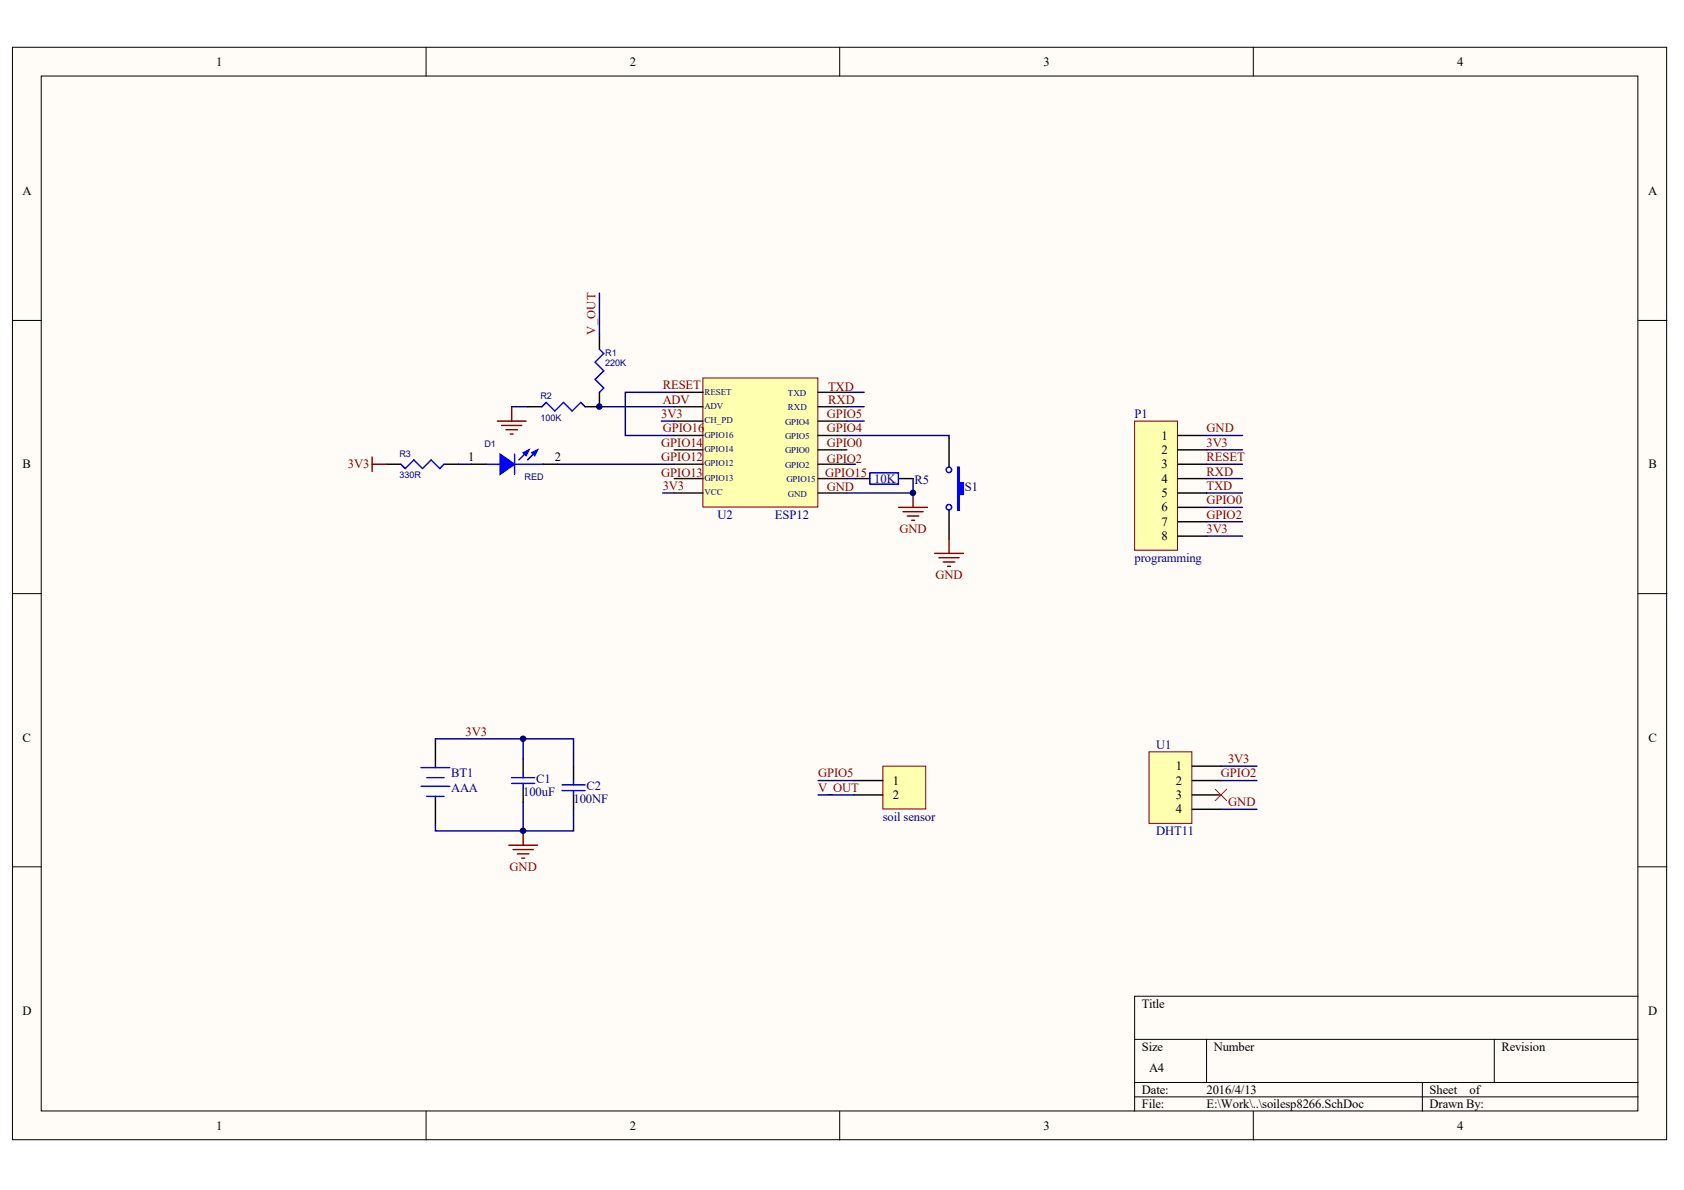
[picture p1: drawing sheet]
<svg xmlns="http://www.w3.org/2000/svg" width="297mm" height="210mm" viewBox="0 0 297 210" stroke-linecap="round" stroke-linejoin="round" font-family="sans-serif">
<g fill="#fffcf8" stroke="#000" stroke-width=".18">
<path d="M2.2 8.3h291.8v192.7h-291.8z"/>
<path d="M7.3 13.4h281.6v182.6h-281.6z"/>
</g>
<g fill="none" stroke="#000" stroke-width=".18">
<path d="M75.2 8.3v5.1M148.1 8.3v5.1M221.1 8.3v5.1M2.2 56.5h5.1M289 56.5h5M2.2 104.7h5.1M289 104.7h5M2.2 152.9h5.1M289 152.9h5M289 175.7h-88.9v20.3M75.2 196v5.1M148.1 196v5.1"/>
<path d="M200.1 183.3h88.9M200.1 190.9h88.9M200.1 193.5h88.9M212.8 183.3v7.6M221.1 196v5.1M250.9 190.9v5.1M263.6 183.3v7.6"/>
</g>
<path d="M124 66.7h20.3v22.7h-20.3z" fill="#ffffb0" stroke="#800000" stroke-width=".18"/>
<g fill="none" stroke="#000" stroke-width=".25">
<path d="M105.7 59.1v2.5M93 71.7h2.6M105.7 69.2v2.5h-2.5M118.9 69.2h5.1M167.4 77.3v5.1M68.2 81.9h2.5M78.3 81.9h2.6M83.1 81.9h2.6M95.8 81.9h2.6M150.9 84.4h2.5M158.5 84.4h2.6M167.4 90v5.1"/>
<path d="M76.8 130.3v5.1M92.3 133.9v2.5M92.3 138.9v2.6M101.2 135.1v2.6M76.8 140.5v5M101.2 140.2v2.6"/>
</g>
<g fill="none" stroke="#110f0a" stroke-width=".25">
<path d="M118.9 71.7h5.1M118.9 74.3h5.1M118.9 76.8h5.1M118.9 79.3h5.1M144.3 71.7h5.1M144.3 74.3h5.1M144.3 76.8h5.1M144.3 79.3h5.1M144.3 69.2h5.1M118.9 81.9h5.1M118.9 84.4h5.1M118.9 87h5.1"/>
<path d="M144.3 81.9h5.1M144.3 84.4h5.1M144.3 87h5.1"/>
</g>
<g fill="none" stroke="#00f" stroke-width=".25">
<path d="M93 79.6l-1.5 1.5M94.6 79.6l-1.6 1.5M95.6 71.7l.7-.7 1.6 1.5 1.5-1.5 1.5 1.5 1.5-1.5 .8 .7M105.7 61.6l.8 .8-1.5 1.5 1.5 1.5-1.5 1.5 1.5 1.5-.8 .8M70.7 81.9l.8 .7 1.5-1.5 1.5 1.5 1.5-1.5 1.6 1.5 .7-.7M85.7 81.9h2.5M90.8 80.1v3.6M90.8 81.9h5M153.4 83.4h5.1v2h-5.1zM74.3 138.7h5M74.3 135.4h5M75.3 137.2h3"/>
<path d="M90.3 137.2h4M90.3 138.2h4M92.3 136.4v.8M92.3 138.2v.7M99.1 138.4h4.1M99.1 139.5h4.1M101.2 137.7v.7M101.2 139.5v.7M75.3 140.5h3"/>
<circle cx="167.4" cy="82.9" r=".48"/>
<circle cx="167.4" cy="89.5" r=".48"/>
</g>
<g fill="none" stroke="#000080" stroke-width=".25">
<path d="M105.7 51.7v7.4M90.3 71.7h2.7M105.7 71.7h13.2M116.6 74.3h2.3M118.9 69.2h-8.6v7.6h8.6M149.4 76.8h18v.5M149.4 74.3h3M149.4 69.2h3M149.4 71.7h3M80.9 81.9h2.2M98.4 81.9h20.5M116.9 87h2"/>
<path d="M149.4 84.4h1.5M149.4 81.9h1.5M161.1 84.4v2.6h-11.7M76.8 130.3h24.4v4.8M92.3 130.3v3.6M92.3 141.5v5.1h-15.5v-1.1M101.2 142.8v3.8h-8.9"/>
</g>
<g fill="none" stroke="#800000" stroke-width=".25">
<path d="M87.7 74.3h5.1M88.5 75h3.5M89.2 75.8h2.1M90 76.6h.5M90.3 71.7v2.6M65.6 80.6v2.6M65.6 81.9h2.6M158.5 89.5h5.1M159.3 90.3h3.5M160 91h2.1M160.8 91.8h.5M161.1 87v2.5"/>
<path d="M164.9 97.6h5M165.6 98.4h3.6M166.4 99.1h2M167.1 99.9h.6M167.4 95.1v2.5M89.7 149.1h5.1M90.5 149.9h3.6M91.3 150.6h2M92 151.4h.5M92.3 146.6v2.5"/>
</g>
<g fill="#00f" stroke="#00f" stroke-width=".25">
<path d="M168.9 82.4h.3v2.8h.7v2h-.7v2.8h-.3z" fill-rule="evenodd"/>
<path d="M88.2 80.1l2.6 1.8-2.6 1.8z" fill-rule="evenodd"/>
<path d="M93.8 79.9l1-.6-.5 1.1z" fill-rule="evenodd"/>
<path d="M92.3 79.9l1-.6-.5 1.1z" fill-rule="evenodd"/>
</g>
<path d="M202.7 132.6h7.5v12.6h-7.5z" fill="#ffffb0" stroke="#800000" stroke-width=".18"/>
<path d="M210.3 135.1h5.1M210.3 137.7h5.1M210.3 140.2h5.1M210.3 142.8h5.1" fill="none" stroke="#000" stroke-width=".25"/>
<path d="M215.4 135.1h6.3M215.4 137.7h6.3M215.4 142.8h6.3" fill="none" stroke="#000080" stroke-width=".25"/>
<path d="M214.3 139.2l2.1 2M216.4 139.2l-2.1 2" fill="none" stroke="#f00" stroke-width=".18"/>
<path d="M200.1 74.3h7.6v22.8h-7.6z" fill="#ffffb0" stroke="#800000" stroke-width=".18"/>
<path d="M207.7 76.8h5.1M207.7 79.3h5.1M207.7 81.9h5.1M207.7 84.4h5.1M207.7 87h5.1M207.7 89.5h5.1M207.7 92h5.1M207.7 94.6h5.1" fill="none" stroke="#000" stroke-width=".25"/>
<path d="M212.8 76.8h6.4M212.8 79.3h6.4M212.8 81.9h6.4M212.8 84.4h6.4M212.8 87h6.4M212.8 89.5h6.4M212.8 92h6.4M212.8 94.6h6.4" fill="none" stroke="#000080" stroke-width=".25"/>
<path d="M155.7 135.1h7.6v7.6h-7.6z" fill="#ffffb0" stroke="#800000" stroke-width=".18"/>
<path d="M150.6 137.7h5.1M150.6 140.2h5.1" fill="none" stroke="#000" stroke-width=".25"/>
<path d="M144.3 137.7h6.3M144.3 140.2h6.3" fill="none" stroke="#000080" stroke-width=".25"/>
<g fill="#000080" stroke="#000080" stroke-width=".18">
<circle cx="92.3" cy="146.5" r=".48"/>
<circle cx="92.3" cy="130.3" r=".48"/>
<circle cx="105.7" cy="71.7" r=".48"/>
<circle cx="161" cy="86.9" r=".48"/>
</g>
<g font-size="2.2">
<text x="38.2" y="11.6">1</text>
<text x="111.1" y="11.6">2</text>
<text x="184.1" y="11.6">3</text>
<text x="257" y="11.6">4</text>
<text x="3.9" y="34.4">A</text>
<text x="290.7" y="34.4">A</text>
<text x="204.9" y="77.5">1</text>
<text x="4" y="82.6">B</text>
<text x="82.6" y="81.3">1</text>
<text x="97.9" y="81.3">2</text>
<text x="204.9" y="80.1">2</text>
<text x="204.9" y="82.6">3</text>
<text x="290.8" y="82.6">B</text>
<text x="204.9" y="85.1">4</text>
<text x="204.9" y="87.7">5</text>
<text x="204.9" y="90.2">6</text>
<text x="204.9" y="92.8">7</text>
<text x="204.9" y="95.3">8</text>
<text x="4" y="130.8">C</text>
<text x="290.8" y="130.8">C</text>
<text x="207.4" y="135.9">1</text>
<text x="157.5" y="138.4">1</text>
<text x="157.5" y="140.9">2</text>
<text x="207.4" y="138.4">2</text>
<text x="207.4" y="140.9">3</text>
<text x="207.4" y="143.5">4</text>
<text x="3.9" y="179">D</text>
<text x="201.4" y="177.7">Title</text>
<text x="290.7" y="179">D</text>
<text x="201.4" y="185.3">Size</text>
<text x="214.1" y="185.3">Number</text>
<text x="264.8" y="185.3">Revision</text>
<text x="202.7" y="189.1">A4</text>
<text x="201.4" y="192.9">Date:</text>
<text x="201.4" y="195.5">File:</text>
<text x="212.8" y="192.9">2016/4/13</text>
<text x="212.8" y="195.5">E:\Work\..\soilesp8266.SchDoc</text>
<text x="252.2" y="192.9">Sheet</text>
<text x="252.2" y="195.5">Drawn By:</text>
<text x="259.2" y="192.9">of</text>
<text x="38.2" y="199.3">1</text>
<text x="111.1" y="199.3">2</text>
<text x="184.1" y="199.3">3</text>
<text x="257" y="199.3">4</text>
</g>
<g font-size="2.2" fill="#800000">
<text x="105" y="59.1" transform="rotate(-90 105 59.1)">V_OUT</text>
<text x="116.9" y="68.7">RESET</text>
<text x="116.9" y="71.2">ADV</text>
<text x="146.1" y="68.9">TXD</text>
<text x="146.1" y="71.2">RXD</text>
<text x="116.6" y="73.7">3V3</text>
<text x="116.9" y="76.3">GPIO16</text>
<text x="145.8" y="76.3">GPIO4</text>
<text x="145.8" y="73.7">GPIO5</text>
<text x="212.8" y="76.3">GND</text>
<text x="61.4" y="82.6">3V3</text>
<text x="116.6" y="78.8">GPIO14</text>
<text x="116.6" y="81.3">GPIO12</text>
<text x="145.8" y="78.8">GPIO0</text>
<text x="145.8" y="81.6">GPIO2</text>
<text x="212.8" y="78.8">3V3</text>
<text x="212.8" y="83.9">RXD</text>
<text x="212.8" y="81.3">RESET</text>
<text x="116.6" y="84.1">GPIO13</text>
<text x="116.9" y="86.4">3V3</text>
<text x="145.6" y="84.1">GPIO15</text>
<text x="145.8" y="86.7">GND</text>
<text x="212.8" y="86.4">TXD</text>
<text x="212.8" y="88.9">GPIO0</text>
<text x="158.6" y="94">GND</text>
<text x="212.8" y="91.5">GPIO2</text>
<text x="212.8" y="94">3V3</text>
<text x="165" y="102.1">GND</text>
<text x="82.1" y="129.8">3V3</text>
<text x="144.3" y="137.1">GPIO5</text>
<text x="215.4" y="137.1">GPIO2</text>
<text x="216.6" y="134.6">3V3</text>
<text x="144.3" y="139.7">V_OUT</text>
<text x="216.6" y="142.2">GND</text>
<text x="89.9" y="153.6">GND</text>
</g>
<g font-size="2.2" fill="#000080">
<text x="200.1" y="73.7">P1</text>
<text x="154.2" y="85.1">10K</text>
<text x="161.3" y="85.4">R5</text>
<text x="170.2" y="86.7">S1</text>
<text x="126.5" y="91.5">U2</text>
<text x="136.7" y="91.5">ESP12</text>
<text x="200.1" y="99.1">programming</text>
<text x="79.6" y="137.1">BT1</text>
<text x="203.9" y="132.1">U1</text>
<text x="79.6" y="139.7">AAA</text>
<text x="92.3" y="140.4">100uF</text>
<text x="94.6" y="138.1">C1</text>
<text x="101.2" y="141.7">100NF</text>
<text x="103.4" y="139.4">C2</text>
<text x="155.7" y="144.7">soil sensor</text>
<text x="203.9" y="147.3">DHT11</text>
</g>
<g font-size="1.6" fill="#000080">
<text x="106.7" y="62.8">R1</text>
<text x="106.7" y="64.6">220K</text>
<text x="95.3" y="70.4">R2</text>
<text x="124.3" y="69.6">RESET</text>
<text x="139" y="69.8">TXD</text>
<text x="95.3" y="74.2">100K</text>
<text x="124.3" y="72.1">ADV</text>
<text x="124.3" y="74.7">CH_PD</text>
<text x="124.3" y="77.2">GPIO16</text>
<text x="138.5" y="74.9">GPIO4</text>
<text x="138.5" y="77.5">GPIO5</text>
<text x="139" y="72.4">RXD</text>
<text x="70.5" y="80.5">R3</text>
<text x="85.4" y="78.8">D1</text>
<text x="124.3" y="79.7">GPIO14</text>
<text x="124.3" y="82.3">GPIO12</text>
<text x="138.5" y="80">GPIO0</text>
<text x="138.5" y="82.5">GPIO2</text>
<text x="70.5" y="84.3">330R</text>
<text x="92.5" y="84.6">RED</text>
<text x="124.3" y="84.8">GPIO13</text>
<text x="124.3" y="87.3">VCC</text>
<text x="138.7" y="85.1">GPIO15</text>
<text x="139" y="87.6">GND</text>
</g>
</svg>
